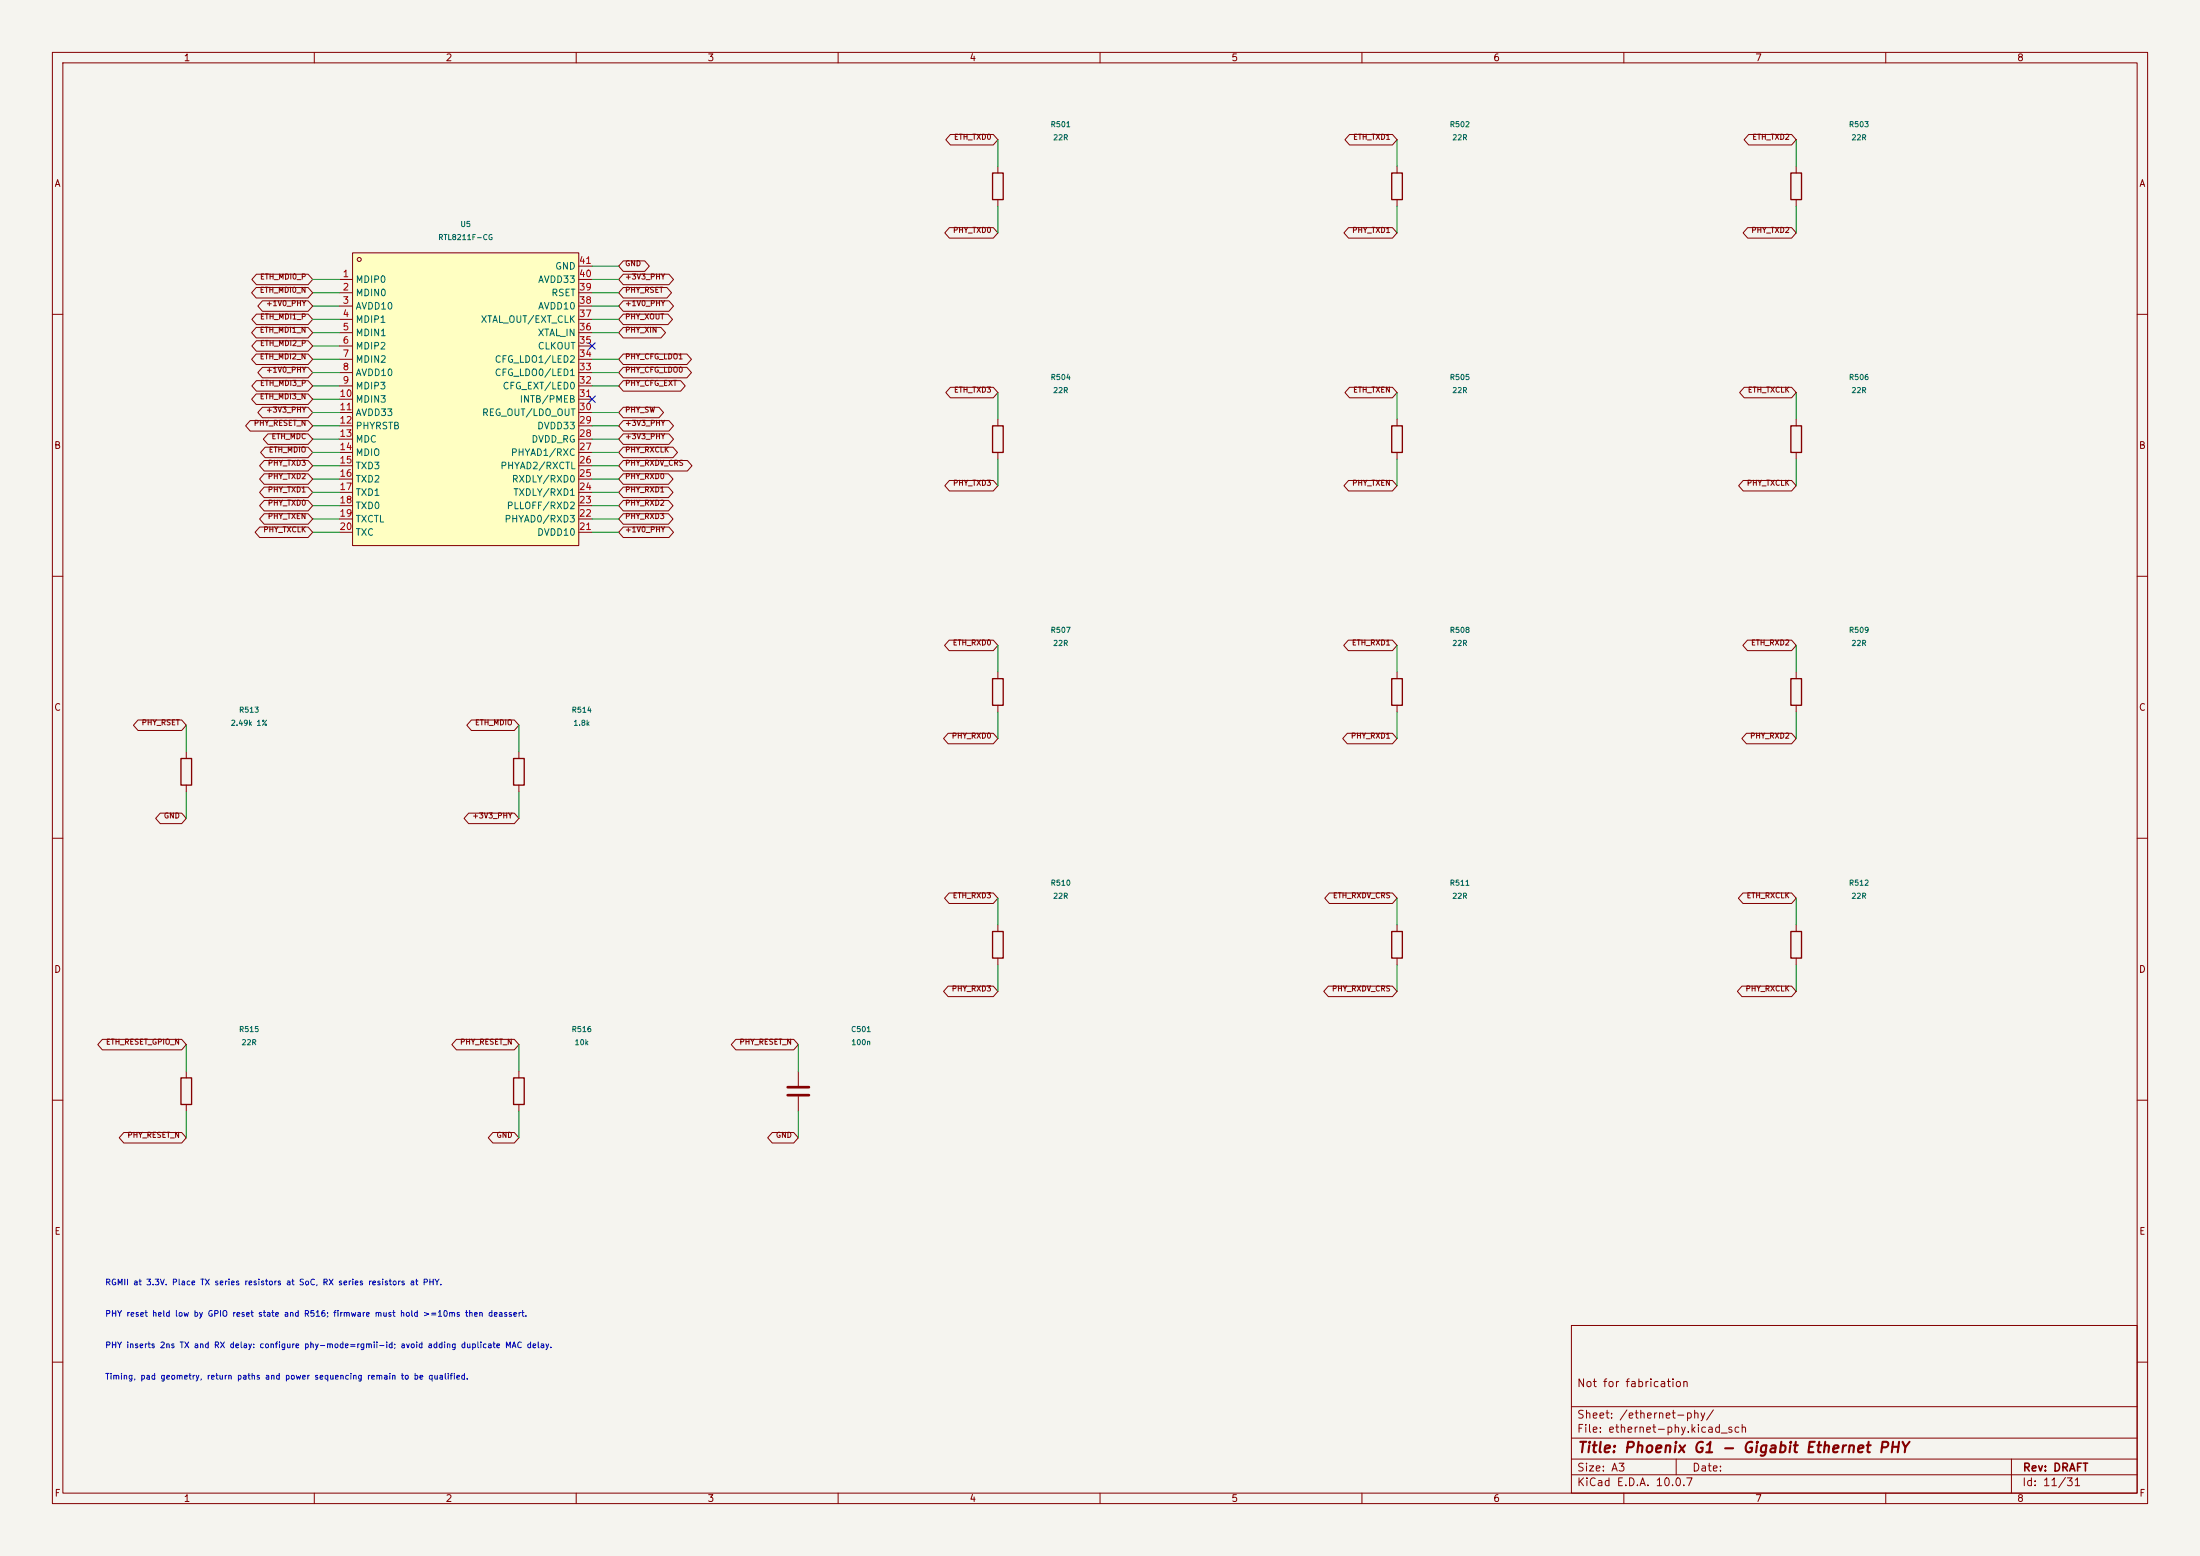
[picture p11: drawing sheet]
(kicad_sch (version 20250114) (generator "eeschema") (paper "A3") (title_block (title "Phoenix G1 - Gigabit Ethernet PHY") (rev "DRAFT") (comment 1 "Not for fabrication")) (lib_symbols (symbol "Phoenix_Ethernet:C" (pin_numbers (hide yes)) (pin_names (offset 0.254)) (exclude_from_sim no) (in_bom yes) (on_board yes) (in_pos_files yes) (duplicate_pin_numbers_are_jumpers no) (property "Reference" "C" (at 0.635 2.54 0) (show_name no) (do_not_autoplace no) (effects (font (size 1.27 1.27)) (justify left))) (property "Value" "C" (at 0.635 -2.54 0) (show_name no) (do_not_autoplace no) (effects (font (size 1.27 1.27)) (justify left))) (property "Footprint" "" (at 0.9652 -3.81 0) (show_name no) (do_not_autoplace no) (hide yes) (effects (font (size 1.27 1.27)))) (property "Datasheet" "" (at 0 0 0) (show_name no) (do_not_autoplace no) (hide yes) (effects (font (size 1.27 1.27)))) (property "Description" "Unpolarized capacitor" (at 0 0 0) (show_name no) (do_not_autoplace no) (hide yes) (effects (font (size 1.27 1.27)))) (property "ki_keywords" "cap capacitor" (at 0 0 0) (show_name no) (do_not_autoplace no) (hide yes) (effects (font (size 1.27 1.27)))) (property "ki_fp_filters" "C_*" (at 0 0 0) (show_name no) (do_not_autoplace no) (hide yes) (effects (font (size 1.27 1.27)))) (symbol "C_0_1" (polyline (pts (xy -2.032 0.762) (xy 2.032 0.762)) (stroke (width 0.508) (type default)) (fill (type none))) (polyline (pts (xy -2.032 -0.762) (xy 2.032 -0.762)) (stroke (width 0.508) (type default)) (fill (type none)))) (symbol "C_1_1" (pin passive line (at 0 3.81 270) (length 2.794) (name "" (effects (font (size 1.27 1.27)))) (number "1" (effects (font (size 1.27 1.27))))) (pin passive line (at 0 -3.81 90) (length 2.794) (name "" (effects (font (size 1.27 1.27)))) (number "2" (effects (font (size 1.27 1.27)))))) (embedded_fonts no))(symbol "Phoenix_Ethernet:R" (pin_numbers (hide yes)) (pin_names (offset 0)) (exclude_from_sim no) (in_bom yes) (on_board yes) (in_pos_files yes) (duplicate_pin_numbers_are_jumpers no) (property "Reference" "R" (at 2.032 0 90) (show_name no) (do_not_autoplace no) (effects (font (size 1.27 1.27)))) (property "Value" "R" (at 0 0 90) (show_name no) (do_not_autoplace no) (effects (font (size 1.27 1.27)))) (property "Footprint" "" (at -1.778 0 90) (show_name no) (do_not_autoplace no) (hide yes) (effects (font (size 1.27 1.27)))) (property "Datasheet" "" (at 0 0 0) (show_name no) (do_not_autoplace no) (hide yes) (effects (font (size 1.27 1.27)))) (property "Description" "Resistor" (at 0 0 0) (show_name no) (do_not_autoplace no) (hide yes) (effects (font (size 1.27 1.27)))) (property "ki_keywords" "R res resistor" (at 0 0 0) (show_name no) (do_not_autoplace no) (hide yes) (effects (font (size 1.27 1.27)))) (property "ki_fp_filters" "R_*" (at 0 0 0) (show_name no) (do_not_autoplace no) (hide yes) (effects (font (size 1.27 1.27)))) (symbol "R_0_1" (rectangle (start -1.016 -2.54) (end 1.016 2.54) (stroke (width 0.254) (type default)) (fill (type none)))) (symbol "R_1_1" (pin passive line (at 0 3.81 270) (length 1.27) (name "" (effects (font (size 1.27 1.27)))) (number "1" (effects (font (size 1.27 1.27))))) (pin passive line (at 0 -3.81 90) (length 1.27) (name "" (effects (font (size 1.27 1.27)))) (number "2" (effects (font (size 1.27 1.27)))))) (embedded_fonts no))(symbol "Phoenix_Ethernet:RTL8211F-CG" (in_bom yes) (on_board yes) (property "Reference" "U" (at 0 30.48 0) (effects (font (size 1.27 1.27)))) (property "Value" "RTL8211F-CG" (at 0 -30.48 0) (effects (font (size 1.27 1.27)))) (property "Footprint" "Phoenix_Candidates:WQFN-40_L5.0-W5.0-P0.4-BL-EP" (at 0 -33.02 0) (effects (font (size 1.27 1.27)) hide)) (property "Datasheet" "https://lcsc.com/product-detail/New-Arrivals_Realtek-Semicon-RTL8211F-CG_C187932.html" (at 0 -35.56 0) (effects (font (size 1.27 1.27)) hide)) (property "Manufacturer" "REALTEK(瑞昱)" (at 0 -38.1 0) (effects (font (size 1.27 1.27)) hide)) (property "MPN" "RTL8211F-CG" (at 0 -40.64 0) (effects (font (size 1.27 1.27)) hide)) (property "LCSC Part" "C187932" (at 0 -43.18 0) (effects (font (size 1.27 1.27)) hide)) (property "ki_keywords" "Ethernet ICs" (at 0 -45.72 0) (effects (font (size 1.27 1.27)) hide)) (symbol "RTL8211F-CG_0_1" (rectangle (start -21.59 27.94) (end 21.59 -27.94) (stroke (width 0) (type default)) (fill (type background))) (circle (center -20.32 26.67) (radius 0.38) (stroke (width 0) (type default)) (fill (type none))) (pin bidirectional line (at -24.13 22.86 0) (length 2.54) (name "MDIP0" (effects (font (size 1.27 1.27)))) (number "1" (effects (font (size 1.27 1.27))))) (pin bidirectional line (at -24.13 20.32 0) (length 2.54) (name "MDIN0" (effects (font (size 1.27 1.27)))) (number "2" (effects (font (size 1.27 1.27))))) (pin power_in line (at -24.13 17.78 0) (length 2.54) (name "AVDD10" (effects (font (size 1.27 1.27)))) (number "3" (effects (font (size 1.27 1.27))))) (pin bidirectional line (at -24.13 15.24 0) (length 2.54) (name "MDIP1" (effects (font (size 1.27 1.27)))) (number "4" (effects (font (size 1.27 1.27))))) (pin bidirectional line (at -24.13 12.7 0) (length 2.54) (name "MDIN1" (effects (font (size 1.27 1.27)))) (number "5" (effects (font (size 1.27 1.27))))) (pin bidirectional line (at -24.13 10.16 0) (length 2.54) (name "MDIP2" (effects (font (size 1.27 1.27)))) (number "6" (effects (font (size 1.27 1.27))))) (pin bidirectional line (at -24.13 7.62 0) (length 2.54) (name "MDIN2" (effects (font (size 1.27 1.27)))) (number "7" (effects (font (size 1.27 1.27))))) (pin power_in line (at -24.13 5.08 0) (length 2.54) (name "AVDD10" (effects (font (size 1.27 1.27)))) (number "8" (effects (font (size 1.27 1.27))))) (pin bidirectional line (at -24.13 2.54 0) (length 2.54) (name "MDIP3" (effects (font (size 1.27 1.27)))) (number "9" (effects (font (size 1.27 1.27))))) (pin bidirectional line (at -24.13 -0.0 0) (length 2.54) (name "MDIN3" (effects (font (size 1.27 1.27)))) (number "10" (effects (font (size 1.27 1.27))))) (pin power_in line (at -24.13 -2.54 0) (length 2.54) (name "AVDD33" (effects (font (size 1.27 1.27)))) (number "11" (effects (font (size 1.27 1.27))))) (pin input line (at -24.13 -5.08 0) (length 2.54) (name "PHYRSTB" (effects (font (size 1.27 1.27)))) (number "12" (effects (font (size 1.27 1.27))))) (pin input line (at -24.13 -7.62 0) (length 2.54) (name "MDC" (effects (font (size 1.27 1.27)))) (number "13" (effects (font (size 1.27 1.27))))) (pin bidirectional line (at -24.13 -10.16 0) (length 2.54) (name "MDIO" (effects (font (size 1.27 1.27)))) (number "14" (effects (font (size 1.27 1.27))))) (pin input line (at -24.13 -12.7 0) (length 2.54) (name "TXD3" (effects (font (size 1.27 1.27)))) (number "15" (effects (font (size 1.27 1.27))))) (pin input line (at -24.13 -15.24 0) (length 2.54) (name "TXD2" (effects (font (size 1.27 1.27)))) (number "16" (effects (font (size 1.27 1.27))))) (pin input line (at -24.13 -17.78 0) (length 2.54) (name "TXD1" (effects (font (size 1.27 1.27)))) (number "17" (effects (font (size 1.27 1.27))))) (pin input line (at -24.13 -20.32 0) (length 2.54) (name "TXD0" (effects (font (size 1.27 1.27)))) (number "18" (effects (font (size 1.27 1.27))))) (pin input line (at -24.13 -22.86 0) (length 2.54) (name "TXCTL" (effects (font (size 1.27 1.27)))) (number "19" (effects (font (size 1.27 1.27))))) (pin input line (at -24.13 -25.4 0) (length 2.54) (name "TXC" (effects (font (size 1.27 1.27)))) (number "20" (effects (font (size 1.27 1.27))))) (pin power_in line (at 24.13 -25.4 180) (length 2.54) (name "DVDD10" (effects (font (size 1.27 1.27)))) (number "21" (effects (font (size 1.27 1.27))))) (pin output line (at 24.13 -22.86 180) (length 2.54) (name "PHYAD0/RXD3" (effects (font (size 1.27 1.27)))) (number "22" (effects (font (size 1.27 1.27))))) (pin output line (at 24.13 -20.32 180) (length 2.54) (name "PLLOFF/RXD2" (effects (font (size 1.27 1.27)))) (number "23" (effects (font (size 1.27 1.27))))) (pin output line (at 24.13 -17.78 180) (length 2.54) (name "TXDLY/RXD1" (effects (font (size 1.27 1.27)))) (number "24" (effects (font (size 1.27 1.27))))) (pin output line (at 24.13 -15.24 180) (length 2.54) (name "RXDLY/RXD0" (effects (font (size 1.27 1.27)))) (number "25" (effects (font (size 1.27 1.27))))) (pin output line (at 24.13 -12.7 180) (length 2.54) (name "PHYAD2/RXCTL" (effects (font (size 1.27 1.27)))) (number "26" (effects (font (size 1.27 1.27))))) (pin output line (at 24.13 -10.16 180) (length 2.54) (name "PHYAD1/RXC" (effects (font (size 1.27 1.27)))) (number "27" (effects (font (size 1.27 1.27))))) (pin power_in line (at 24.13 -7.62 180) (length 2.54) (name "DVDD_RG" (effects (font (size 1.27 1.27)))) (number "28" (effects (font (size 1.27 1.27))))) (pin power_in line (at 24.13 -5.08 180) (length 2.54) (name "DVDD33" (effects (font (size 1.27 1.27)))) (number "29" (effects (font (size 1.27 1.27))))) (pin power_out line (at 24.13 -2.54 180) (length 2.54) (name "REG_OUT/LDO_OUT" (effects (font (size 1.27 1.27)))) (number "30" (effects (font (size 1.27 1.27))))) (pin open_collector line (at 24.13 -0.0 180) (length 2.54) (name "INTB/PMEB" (effects (font (size 1.27 1.27)))) (number "31" (effects (font (size 1.27 1.27))))) (pin output line (at 24.13 2.54 180) (length 2.54) (name "CFG_EXT/LED0" (effects (font (size 1.27 1.27)))) (number "32" (effects (font (size 1.27 1.27))))) (pin output line (at 24.13 5.08 180) (length 2.54) (name "CFG_LDO0/LED1" (effects (font (size 1.27 1.27)))) (number "33" (effects (font (size 1.27 1.27))))) (pin output line (at 24.13 7.62 180) (length 2.54) (name "CFG_LDO1/LED2" (effects (font (size 1.27 1.27)))) (number "34" (effects (font (size 1.27 1.27))))) (pin output line (at 24.13 10.16 180) (length 2.54) (name "CLKOUT" (effects (font (size 1.27 1.27)))) (number "35" (effects (font (size 1.27 1.27))))) (pin input line (at 24.13 12.7 180) (length 2.54) (name "XTAL_IN" (effects (font (size 1.27 1.27)))) (number "36" (effects (font (size 1.27 1.27))))) (pin output line (at 24.13 15.24 180) (length 2.54) (name "XTAL_OUT/EXT_CLK" (effects (font (size 1.27 1.27)))) (number "37" (effects (font (size 1.27 1.27))))) (pin power_in line (at 24.13 17.78 180) (length 2.54) (name "AVDD10" (effects (font (size 1.27 1.27)))) (number "38" (effects (font (size 1.27 1.27))))) (pin passive line (at 24.13 20.32 180) (length 2.54) (name "RSET" (effects (font (size 1.27 1.27)))) (number "39" (effects (font (size 1.27 1.27))))) (pin power_in line (at 24.13 22.86 180) (length 2.54) (name "AVDD33" (effects (font (size 1.27 1.27)))) (number "40" (effects (font (size 1.27 1.27))))) (pin power_in line (at 24.13 25.4 180) (length 2.54) (name "GND" (effects (font (size 1.27 1.27)))) (number "41" (effects (font (size 1.27 1.27))))))))(symbol (lib_id "Phoenix_Ethernet:RTL8211F-CG") (at 88.9 76.2 0) (unit 1) (in_bom yes) (on_board yes) (dnp no)(property "Reference" "U5" (at 88.9 42.800000000000004 0) (effects (font (size 1 1))))(property "Value" "RTL8211F-CG" (at 88.9 45.300000000000004 0) (effects (font (size 1 1))))(property "Footprint" "Phoenix_Candidates:WQFN-40_L5.0-W5.0-P0.4-BL-EP" (at 88.9 76.2 0) (effects (font (size 1 1)) hide))(property "MPN" "RTL8211F-CG" (at 88.9 76.2 0) (effects (font (size 1 1)) hide)))(wire (pts (xy 64.77 53.34) (xy 59.69 53.34)) (stroke (width 0) (type default)))(label "ETH_MDI0_P" (at 59.69 53.34 0) (effects (font (size 1 1)) (justify right bottom)))(wire (pts (xy 64.77 55.88) (xy 59.69 55.88)) (stroke (width 0) (type default)))(label "ETH_MDI0_N" (at 59.69 55.88 0) (effects (font (size 1 1)) (justify right bottom)))(wire (pts (xy 64.77 58.42) (xy 59.69 58.42)) (stroke (width 0) (type default)))(label "+1V0_PHY" (at 59.69 58.42 0) (effects (font (size 1 1)) (justify right bottom)))(wire (pts (xy 64.77 60.96) (xy 59.69 60.96)) (stroke (width 0) (type default)))(label "ETH_MDI1_P" (at 59.69 60.96 0) (effects (font (size 1 1)) (justify right bottom)))(wire (pts (xy 64.77 63.5) (xy 59.69 63.5)) (stroke (width 0) (type default)))(label "ETH_MDI1_N" (at 59.69 63.5 0) (effects (font (size 1 1)) (justify right bottom)))(wire (pts (xy 64.77 66.04) (xy 59.69 66.04)) (stroke (width 0) (type default)))(label "ETH_MDI2_P" (at 59.69 66.04 0) (effects (font (size 1 1)) (justify right bottom)))(wire (pts (xy 64.77 68.58) (xy 59.69 68.58)) (stroke (width 0) (type default)))(label "ETH_MDI2_N" (at 59.69 68.58 0) (effects (font (size 1 1)) (justify right bottom)))(wire (pts (xy 64.77 71.12) (xy 59.69 71.12)) (stroke (width 0) (type default)))(label "+1V0_PHY" (at 59.69 71.12 0) (effects (font (size 1 1)) (justify right bottom)))(wire (pts (xy 64.77 73.66) (xy 59.69 73.66)) (stroke (width 0) (type default)))(label "ETH_MDI3_P" (at 59.69 73.66 0) (effects (font (size 1 1)) (justify right bottom)))(wire (pts (xy 64.77 76.2) (xy 59.69 76.2)) (stroke (width 0) (type default)))(label "ETH_MDI3_N" (at 59.69 76.2 0) (effects (font (size 1 1)) (justify right bottom)))(wire (pts (xy 64.77 78.74) (xy 59.69 78.74)) (stroke (width 0) (type default)))(label "+3V3_PHY" (at 59.69 78.74 0) (effects (font (size 1 1)) (justify right bottom)))(wire (pts (xy 64.77 81.28) (xy 59.69 81.28)) (stroke (width 0) (type default)))(label "PHY_RESET_N" (at 59.69 81.28 0) (effects (font (size 1 1)) (justify right bottom)))(wire (pts (xy 64.77 83.82) (xy 59.69 83.82)) (stroke (width 0) (type default)))(label "ETH_MDC" (at 59.69 83.82 0) (effects (font (size 1 1)) (justify right bottom)))(wire (pts (xy 64.77 86.36) (xy 59.69 86.36)) (stroke (width 0) (type default)))(label "ETH_MDIO" (at 59.69 86.36 0) (effects (font (size 1 1)) (justify right bottom)))(wire (pts (xy 64.77 88.9) (xy 59.69 88.9)) (stroke (width 0) (type default)))(label "PHY_TXD3" (at 59.69 88.9 0) (effects (font (size 1 1)) (justify right bottom)))(wire (pts (xy 64.77 91.44) (xy 59.69 91.44)) (stroke (width 0) (type default)))(label "PHY_TXD2" (at 59.69 91.44 0) (effects (font (size 1 1)) (justify right bottom)))(wire (pts (xy 64.77 93.98) (xy 59.69 93.98)) (stroke (width 0) (type default)))(label "PHY_TXD1" (at 59.69 93.98 0) (effects (font (size 1 1)) (justify right bottom)))(wire (pts (xy 64.77 96.52) (xy 59.69 96.52)) (stroke (width 0) (type default)))(label "PHY_TXD0" (at 59.69 96.52 0) (effects (font (size 1 1)) (justify right bottom)))(wire (pts (xy 64.77 99.06) (xy 59.69 99.06)) (stroke (width 0) (type default)))(label "PHY_TXEN" (at 59.69 99.06 0) (effects (font (size 1 1)) (justify right bottom)))(wire (pts (xy 64.77 101.6) (xy 59.69 101.6)) (stroke (width 0) (type default)))(label "PHY_TXCLK" (at 59.69 101.6 0) (effects (font (size 1 1)) (justify right bottom)))(wire (pts (xy 113.03 101.6) (xy 118.11 101.6)) (stroke (width 0) (type default)))(label "+1V0_PHY" (at 118.11 101.6 0) (effects (font (size 1 1)) (justify left bottom)))(wire (pts (xy 113.03 99.06) (xy 118.11 99.06)) (stroke (width 0) (type default)))(label "PHY_RXD3" (at 118.11 99.06 0) (effects (font (size 1 1)) (justify left bottom)))(wire (pts (xy 113.03 96.52) (xy 118.11 96.52)) (stroke (width 0) (type default)))(label "PHY_RXD2" (at 118.11 96.52 0) (effects (font (size 1 1)) (justify left bottom)))(wire (pts (xy 113.03 93.98) (xy 118.11 93.98)) (stroke (width 0) (type default)))(label "PHY_RXD1" (at 118.11 93.98 0) (effects (font (size 1 1)) (justify left bottom)))(wire (pts (xy 113.03 91.44) (xy 118.11 91.44)) (stroke (width 0) (type default)))(label "PHY_RXD0" (at 118.11 91.44 0) (effects (font (size 1 1)) (justify left bottom)))(wire (pts (xy 113.03 88.9) (xy 118.11 88.9)) (stroke (width 0) (type default)))(label "PHY_RXDV_CRS" (at 118.11 88.9 0) (effects (font (size 1 1)) (justify left bottom)))(wire (pts (xy 113.03 86.36) (xy 118.11 86.36)) (stroke (width 0) (type default)))(label "PHY_RXCLK" (at 118.11 86.36 0) (effects (font (size 1 1)) (justify left bottom)))(wire (pts (xy 113.03 83.82) (xy 118.11 83.82)) (stroke (width 0) (type default)))(label "+3V3_PHY" (at 118.11 83.82 0) (effects (font (size 1 1)) (justify left bottom)))(wire (pts (xy 113.03 81.28) (xy 118.11 81.28)) (stroke (width 0) (type default)))(label "+3V3_PHY" (at 118.11 81.28 0) (effects (font (size 1 1)) (justify left bottom)))(wire (pts (xy 113.03 78.74) (xy 118.11 78.74)) (stroke (width 0) (type default)))(label "PHY_SW" (at 118.11 78.74 0) (effects (font (size 1 1)) (justify left bottom)))(no_connect (at 113.03 76.2))(wire (pts (xy 113.03 73.66) (xy 118.11 73.66)) (stroke (width 0) (type default)))(label "PHY_CFG_EXT" (at 118.11 73.66 0) (effects (font (size 1 1)) (justify left bottom)))(wire (pts (xy 113.03 71.12) (xy 118.11 71.12)) (stroke (width 0) (type default)))(label "PHY_CFG_LDO0" (at 118.11 71.12 0) (effects (font (size 1 1)) (justify left bottom)))(wire (pts (xy 113.03 68.58) (xy 118.11 68.58)) (stroke (width 0) (type default)))(label "PHY_CFG_LDO1" (at 118.11 68.58 0) (effects (font (size 1 1)) (justify left bottom)))(no_connect (at 113.03 66.04))(wire (pts (xy 113.03 63.5) (xy 118.11 63.5)) (stroke (width 0) (type default)))(label "PHY_XIN" (at 118.11 63.5 0) (effects (font (size 1 1)) (justify left bottom)))(wire (pts (xy 113.03 60.96) (xy 118.11 60.96)) (stroke (width 0) (type default)))(label "PHY_XOUT" (at 118.11 60.96 0) (effects (font (size 1 1)) (justify left bottom)))(wire (pts (xy 113.03 58.42) (xy 118.11 58.42)) (stroke (width 0) (type default)))(label "+1V0_PHY" (at 118.11 58.42 0) (effects (font (size 1 1)) (justify left bottom)))(wire (pts (xy 113.03 55.88) (xy 118.11 55.88)) (stroke (width 0) (type default)))(label "PHY_RSET" (at 118.11 55.88 0) (effects (font (size 1 1)) (justify left bottom)))(wire (pts (xy 113.03 53.34) (xy 118.11 53.34)) (stroke (width 0) (type default)))(label "+3V3_PHY" (at 118.11 53.34 0) (effects (font (size 1 1)) (justify left bottom)))(wire (pts (xy 113.03 50.8) (xy 118.11 50.8)) (stroke (width 0) (type default)))(label "GND" (at 118.11 50.8 0) (effects (font (size 1 1)) (justify left bottom)))(symbol (lib_id "Phoenix_Ethernet:R") (at 190.5 35.56 0) (unit 1) (in_bom yes) (on_board yes) (dnp no)(property "Reference" "R501" (at 202.5 23.750000000000004 0) (effects (font (size 1 1))))(property "Value" "22R" (at 202.5 26.250000000000004 0) (effects (font (size 1 1))))(property "Footprint" "Phoenix_Passives:R_0402_1005Metric" (at 202.5 35.56 0) (effects (font (size 1 1)) hide))(property "MPN" "UNQUALIFIED" (at 202.5 35.56 0) (effects (font (size 1 1)) hide)))(wire (pts (xy 190.5 31.75) (xy 190.5 26.67)) (stroke (width 0) (type default)))(label "ETH_TXD0" (at 190.5 26.67 90) (effects (font (size 1 1)) (justify left bottom)))(wire (pts (xy 190.5 39.37) (xy 190.5 44.45)) (stroke (width 0) (type default)))(label "PHY_TXD0" (at 190.5 44.45 90) (effects (font (size 1 1)) (justify right bottom)))(symbol (lib_id "Phoenix_Ethernet:R") (at 266.7 35.56 0) (unit 1) (in_bom yes) (on_board yes) (dnp no)(property "Reference" "R502" (at 278.7 23.750000000000004 0) (effects (font (size 1 1))))(property "Value" "22R" (at 278.7 26.250000000000004 0) (effects (font (size 1 1))))(property "Footprint" "Phoenix_Passives:R_0402_1005Metric" (at 278.7 35.56 0) (effects (font (size 1 1)) hide))(property "MPN" "UNQUALIFIED" (at 278.7 35.56 0) (effects (font (size 1 1)) hide)))(wire (pts (xy 266.7 31.75) (xy 266.7 26.67)) (stroke (width 0) (type default)))(label "ETH_TXD1" (at 266.7 26.67 90) (effects (font (size 1 1)) (justify left bottom)))(wire (pts (xy 266.7 39.37) (xy 266.7 44.45)) (stroke (width 0) (type default)))(label "PHY_TXD1" (at 266.7 44.45 90) (effects (font (size 1 1)) (justify right bottom)))(symbol (lib_id "Phoenix_Ethernet:R") (at 342.9 35.56 0) (unit 1) (in_bom yes) (on_board yes) (dnp no)(property "Reference" "R503" (at 354.9 23.750000000000004 0) (effects (font (size 1 1))))(property "Value" "22R" (at 354.9 26.250000000000004 0) (effects (font (size 1 1))))(property "Footprint" "Phoenix_Passives:R_0402_1005Metric" (at 354.9 35.56 0) (effects (font (size 1 1)) hide))(property "MPN" "UNQUALIFIED" (at 354.9 35.56 0) (effects (font (size 1 1)) hide)))(wire (pts (xy 342.9 31.75) (xy 342.9 26.67)) (stroke (width 0) (type default)))(label "ETH_TXD2" (at 342.9 26.67 90) (effects (font (size 1 1)) (justify left bottom)))(wire (pts (xy 342.9 39.37) (xy 342.9 44.45)) (stroke (width 0) (type default)))(label "PHY_TXD2" (at 342.9 44.45 90) (effects (font (size 1 1)) (justify right bottom)))(symbol (lib_id "Phoenix_Ethernet:R") (at 190.5 83.82 0) (unit 1) (in_bom yes) (on_board yes) (dnp no)(property "Reference" "R504" (at 202.5 72.00999999999999 0) (effects (font (size 1 1))))(property "Value" "22R" (at 202.5 74.50999999999999 0) (effects (font (size 1 1))))(property "Footprint" "Phoenix_Passives:R_0402_1005Metric" (at 202.5 83.82 0) (effects (font (size 1 1)) hide))(property "MPN" "UNQUALIFIED" (at 202.5 83.82 0) (effects (font (size 1 1)) hide)))(wire (pts (xy 190.5 80.01) (xy 190.5 74.93)) (stroke (width 0) (type default)))(label "ETH_TXD3" (at 190.5 74.93 90) (effects (font (size 1 1)) (justify left bottom)))(wire (pts (xy 190.5 87.63) (xy 190.5 92.71)) (stroke (width 0) (type default)))(label "PHY_TXD3" (at 190.5 92.71 90) (effects (font (size 1 1)) (justify right bottom)))(symbol (lib_id "Phoenix_Ethernet:R") (at 266.7 83.82 0) (unit 1) (in_bom yes) (on_board yes) (dnp no)(property "Reference" "R505" (at 278.7 72.00999999999999 0) (effects (font (size 1 1))))(property "Value" "22R" (at 278.7 74.50999999999999 0) (effects (font (size 1 1))))(property "Footprint" "Phoenix_Passives:R_0402_1005Metric" (at 278.7 83.82 0) (effects (font (size 1 1)) hide))(property "MPN" "UNQUALIFIED" (at 278.7 83.82 0) (effects (font (size 1 1)) hide)))(wire (pts (xy 266.7 80.01) (xy 266.7 74.93)) (stroke (width 0) (type default)))(label "ETH_TXEN" (at 266.7 74.93 90) (effects (font (size 1 1)) (justify left bottom)))(wire (pts (xy 266.7 87.63) (xy 266.7 92.71)) (stroke (width 0) (type default)))(label "PHY_TXEN" (at 266.7 92.71 90) (effects (font (size 1 1)) (justify right bottom)))(symbol (lib_id "Phoenix_Ethernet:R") (at 342.9 83.82 0) (unit 1) (in_bom yes) (on_board yes) (dnp no)(property "Reference" "R506" (at 354.9 72.00999999999999 0) (effects (font (size 1 1))))(property "Value" "22R" (at 354.9 74.50999999999999 0) (effects (font (size 1 1))))(property "Footprint" "Phoenix_Passives:R_0402_1005Metric" (at 354.9 83.82 0) (effects (font (size 1 1)) hide))(property "MPN" "UNQUALIFIED" (at 354.9 83.82 0) (effects (font (size 1 1)) hide)))(wire (pts (xy 342.9 80.01) (xy 342.9 74.93)) (stroke (width 0) (type default)))(label "ETH_TXCLK" (at 342.9 74.93 90) (effects (font (size 1 1)) (justify left bottom)))(wire (pts (xy 342.9 87.63) (xy 342.9 92.71)) (stroke (width 0) (type default)))(label "PHY_TXCLK" (at 342.9 92.71 90) (effects (font (size 1 1)) (justify right bottom)))(symbol (lib_id "Phoenix_Ethernet:R") (at 190.5 132.07999999999998 0) (unit 1) (in_bom yes) (on_board yes) (dnp no)(property "Reference" "R507" (at 202.5 120.26999999999998 0) (effects (font (size 1 1))))(property "Value" "22R" (at 202.5 122.76999999999998 0) (effects (font (size 1 1))))(property "Footprint" "Phoenix_Passives:R_0402_1005Metric" (at 202.5 132.07999999999998 0) (effects (font (size 1 1)) hide))(property "MPN" "UNQUALIFIED" (at 202.5 132.07999999999998 0) (effects (font (size 1 1)) hide)))(wire (pts (xy 190.5 128.27) (xy 190.5 123.19)) (stroke (width 0) (type default)))(label "ETH_RXD0" (at 190.5 123.19 90) (effects (font (size 1 1)) (justify left bottom)))(wire (pts (xy 190.5 135.89) (xy 190.5 140.97)) (stroke (width 0) (type default)))(label "PHY_RXD0" (at 190.5 140.97 90) (effects (font (size 1 1)) (justify right bottom)))(symbol (lib_id "Phoenix_Ethernet:R") (at 266.7 132.07999999999998 0) (unit 1) (in_bom yes) (on_board yes) (dnp no)(property "Reference" "R508" (at 278.7 120.26999999999998 0) (effects (font (size 1 1))))(property "Value" "22R" (at 278.7 122.76999999999998 0) (effects (font (size 1 1))))(property "Footprint" "Phoenix_Passives:R_0402_1005Metric" (at 278.7 132.07999999999998 0) (effects (font (size 1 1)) hide))(property "MPN" "UNQUALIFIED" (at 278.7 132.07999999999998 0) (effects (font (size 1 1)) hide)))(wire (pts (xy 266.7 128.27) (xy 266.7 123.19)) (stroke (width 0) (type default)))(label "ETH_RXD1" (at 266.7 123.19 90) (effects (font (size 1 1)) (justify left bottom)))(wire (pts (xy 266.7 135.89) (xy 266.7 140.97)) (stroke (width 0) (type default)))(label "PHY_RXD1" (at 266.7 140.97 90) (effects (font (size 1 1)) (justify right bottom)))(symbol (lib_id "Phoenix_Ethernet:R") (at 342.9 132.07999999999998 0) (unit 1) (in_bom yes) (on_board yes) (dnp no)(property "Reference" "R509" (at 354.9 120.26999999999998 0) (effects (font (size 1 1))))(property "Value" "22R" (at 354.9 122.76999999999998 0) (effects (font (size 1 1))))(property "Footprint" "Phoenix_Passives:R_0402_1005Metric" (at 354.9 132.07999999999998 0) (effects (font (size 1 1)) hide))(property "MPN" "UNQUALIFIED" (at 354.9 132.07999999999998 0) (effects (font (size 1 1)) hide)))(wire (pts (xy 342.9 128.27) (xy 342.9 123.19)) (stroke (width 0) (type default)))(label "ETH_RXD2" (at 342.9 123.19 90) (effects (font (size 1 1)) (justify left bottom)))(wire (pts (xy 342.9 135.89) (xy 342.9 140.97)) (stroke (width 0) (type default)))(label "PHY_RXD2" (at 342.9 140.97 90) (effects (font (size 1 1)) (justify right bottom)))(symbol (lib_id "Phoenix_Ethernet:R") (at 190.5 180.34 0) (unit 1) (in_bom yes) (on_board yes) (dnp no)(property "Reference" "R510" (at 202.5 168.53 0) (effects (font (size 1 1))))(property "Value" "22R" (at 202.5 171.03 0) (effects (font (size 1 1))))(property "Footprint" "Phoenix_Passives:R_0402_1005Metric" (at 202.5 180.34 0) (effects (font (size 1 1)) hide))(property "MPN" "UNQUALIFIED" (at 202.5 180.34 0) (effects (font (size 1 1)) hide)))(wire (pts (xy 190.5 176.53) (xy 190.5 171.45)) (stroke (width 0) (type default)))(label "ETH_RXD3" (at 190.5 171.45 90) (effects (font (size 1 1)) (justify left bottom)))(wire (pts (xy 190.5 184.15) (xy 190.5 189.23)) (stroke (width 0) (type default)))(label "PHY_RXD3" (at 190.5 189.23 90) (effects (font (size 1 1)) (justify right bottom)))(symbol (lib_id "Phoenix_Ethernet:R") (at 266.7 180.34 0) (unit 1) (in_bom yes) (on_board yes) (dnp no)(property "Reference" "R511" (at 278.7 168.53 0) (effects (font (size 1 1))))(property "Value" "22R" (at 278.7 171.03 0) (effects (font (size 1 1))))(property "Footprint" "Phoenix_Passives:R_0402_1005Metric" (at 278.7 180.34 0) (effects (font (size 1 1)) hide))(property "MPN" "UNQUALIFIED" (at 278.7 180.34 0) (effects (font (size 1 1)) hide)))(wire (pts (xy 266.7 176.53) (xy 266.7 171.45)) (stroke (width 0) (type default)))(label "ETH_RXDV_CRS" (at 266.7 171.45 90) (effects (font (size 1 1)) (justify left bottom)))(wire (pts (xy 266.7 184.15) (xy 266.7 189.23)) (stroke (width 0) (type default)))(label "PHY_RXDV_CRS" (at 266.7 189.23 90) (effects (font (size 1 1)) (justify right bottom)))(symbol (lib_id "Phoenix_Ethernet:R") (at 342.9 180.34 0) (unit 1) (in_bom yes) (on_board yes) (dnp no)(property "Reference" "R512" (at 354.9 168.53 0) (effects (font (size 1 1))))(property "Value" "22R" (at 354.9 171.03 0) (effects (font (size 1 1))))(property "Footprint" "Phoenix_Passives:R_0402_1005Metric" (at 354.9 180.34 0) (effects (font (size 1 1)) hide))(property "MPN" "UNQUALIFIED" (at 354.9 180.34 0) (effects (font (size 1 1)) hide)))(wire (pts (xy 342.9 176.53) (xy 342.9 171.45)) (stroke (width 0) (type default)))(label "ETH_RXCLK" (at 342.9 171.45 90) (effects (font (size 1 1)) (justify left bottom)))(wire (pts (xy 342.9 184.15) (xy 342.9 189.23)) (stroke (width 0) (type default)))(label "PHY_RXCLK" (at 342.9 189.23 90) (effects (font (size 1 1)) (justify right bottom)))(symbol (lib_id "Phoenix_Ethernet:R") (at 35.56 147.32 0) (unit 1) (in_bom yes) (on_board yes) (dnp no)(property "Reference" "R513" (at 47.56 135.51 0) (effects (font (size 1 1))))(property "Value" "2.49k 1%" (at 47.56 138.01 0) (effects (font (size 1 1))))(property "Footprint" "Phoenix_Passives:R_0402_1005Metric" (at 47.56 147.32 0) (effects (font (size 1 1)) hide))(property "MPN" "UNQUALIFIED" (at 47.56 147.32 0) (effects (font (size 1 1)) hide)))(wire (pts (xy 35.56 143.51) (xy 35.56 138.43)) (stroke (width 0) (type default)))(label "PHY_RSET" (at 35.56 138.43 90) (effects (font (size 1 1)) (justify left bottom)))(wire (pts (xy 35.56 151.13) (xy 35.56 156.21)) (stroke (width 0) (type default)))(label "GND" (at 35.56 156.21 90) (effects (font (size 1 1)) (justify right bottom)))(symbol (lib_id "Phoenix_Ethernet:R") (at 99.06 147.32 0) (unit 1) (in_bom yes) (on_board yes) (dnp no)(property "Reference" "R514" (at 111.06 135.51 0) (effects (font (size 1 1))))(property "Value" "1.8k" (at 111.06 138.01 0) (effects (font (size 1 1))))(property "Footprint" "Phoenix_Passives:R_0402_1005Metric" (at 111.06 147.32 0) (effects (font (size 1 1)) hide))(property "MPN" "UNQUALIFIED" (at 111.06 147.32 0) (effects (font (size 1 1)) hide)))(wire (pts (xy 99.06 143.51) (xy 99.06 138.43)) (stroke (width 0) (type default)))(label "ETH_MDIO" (at 99.06 138.43 90) (effects (font (size 1 1)) (justify left bottom)))(wire (pts (xy 99.06 151.13) (xy 99.06 156.21)) (stroke (width 0) (type default)))(label "+3V3_PHY" (at 99.06 156.21 90) (effects (font (size 1 1)) (justify right bottom)))(symbol (lib_id "Phoenix_Ethernet:R") (at 35.56 208.28 0) (unit 1) (in_bom yes) (on_board yes) (dnp no)(property "Reference" "R515" (at 47.56 196.47 0) (effects (font (size 1 1))))(property "Value" "22R" (at 47.56 198.97 0) (effects (font (size 1 1))))(property "Footprint" "Phoenix_Passives:R_0402_1005Metric" (at 47.56 208.28 0) (effects (font (size 1 1)) hide))(property "MPN" "UNQUALIFIED" (at 47.56 208.28 0) (effects (font (size 1 1)) hide)))(wire (pts (xy 35.56 204.47) (xy 35.56 199.39)) (stroke (width 0) (type default)))(label "ETH_RESET_GPIO_N" (at 35.56 199.39 90) (effects (font (size 1 1)) (justify left bottom)))(wire (pts (xy 35.56 212.09) (xy 35.56 217.17)) (stroke (width 0) (type default)))(label "PHY_RESET_N" (at 35.56 217.17 90) (effects (font (size 1 1)) (justify right bottom)))(symbol (lib_id "Phoenix_Ethernet:R") (at 99.06 208.28 0) (unit 1) (in_bom yes) (on_board yes) (dnp no)(property "Reference" "R516" (at 111.06 196.47 0) (effects (font (size 1 1))))(property "Value" "10k" (at 111.06 198.97 0) (effects (font (size 1 1))))(property "Footprint" "Phoenix_Passives:R_0402_1005Metric" (at 111.06 208.28 0) (effects (font (size 1 1)) hide))(property "MPN" "UNQUALIFIED" (at 111.06 208.28 0) (effects (font (size 1 1)) hide)))(wire (pts (xy 99.06 204.47) (xy 99.06 199.39)) (stroke (width 0) (type default)))(label "PHY_RESET_N" (at 99.06 199.39 90) (effects (font (size 1 1)) (justify left bottom)))(wire (pts (xy 99.06 212.09) (xy 99.06 217.17)) (stroke (width 0) (type default)))(label "GND" (at 99.06 217.17 90) (effects (font (size 1 1)) (justify right bottom)))(symbol (lib_id "Phoenix_Ethernet:C") (at 152.4 208.28 0) (unit 1) (in_bom yes) (on_board yes) (dnp no)(property "Reference" "C501" (at 164.4 196.47 0) (effects (font (size 1 1))))(property "Value" "100n" (at 164.4 198.97 0) (effects (font (size 1 1))))(property "Footprint" "Phoenix_Passives:C_0402_1005Metric" (at 164.4 208.28 0) (effects (font (size 1 1)) hide))(property "MPN" "UNQUALIFIED" (at 164.4 208.28 0) (effects (font (size 1 1)) hide)))(wire (pts (xy 152.4 204.47) (xy 152.4 199.39)) (stroke (width 0) (type default)))(label "PHY_RESET_N" (at 152.4 199.39 90) (effects (font (size 1 1)) (justify left bottom)))(wire (pts (xy 152.4 212.09) (xy 152.4 217.17)) (stroke (width 0) (type default)))(label "GND" (at 152.4 217.17 90) (effects (font (size 1 1)) (justify right bottom)))(text "RGMII at 3.3V. Place TX series resistors at SoC, RX series resistors at PHY." (at 20 245 0) (effects (font (size 1.1 1.1)) (justify left)))(text "PHY reset held low by GPIO reset state and R516; firmware must hold >=10ms then deassert." (at 20 251 0) (effects (font (size 1.1 1.1)) (justify left)))(text "PHY inserts 2ns TX and RX delay: configure phy-mode=rgmii-id; avoid adding duplicate MAC delay." (at 20 257 0) (effects (font (size 1.1 1.1)) (justify left)))(text "Timing, pad geometry, return paths and power sequencing remain to be qualified." (at 20 263 0) (effects (font (size 1.1 1.1)) (justify left))))
